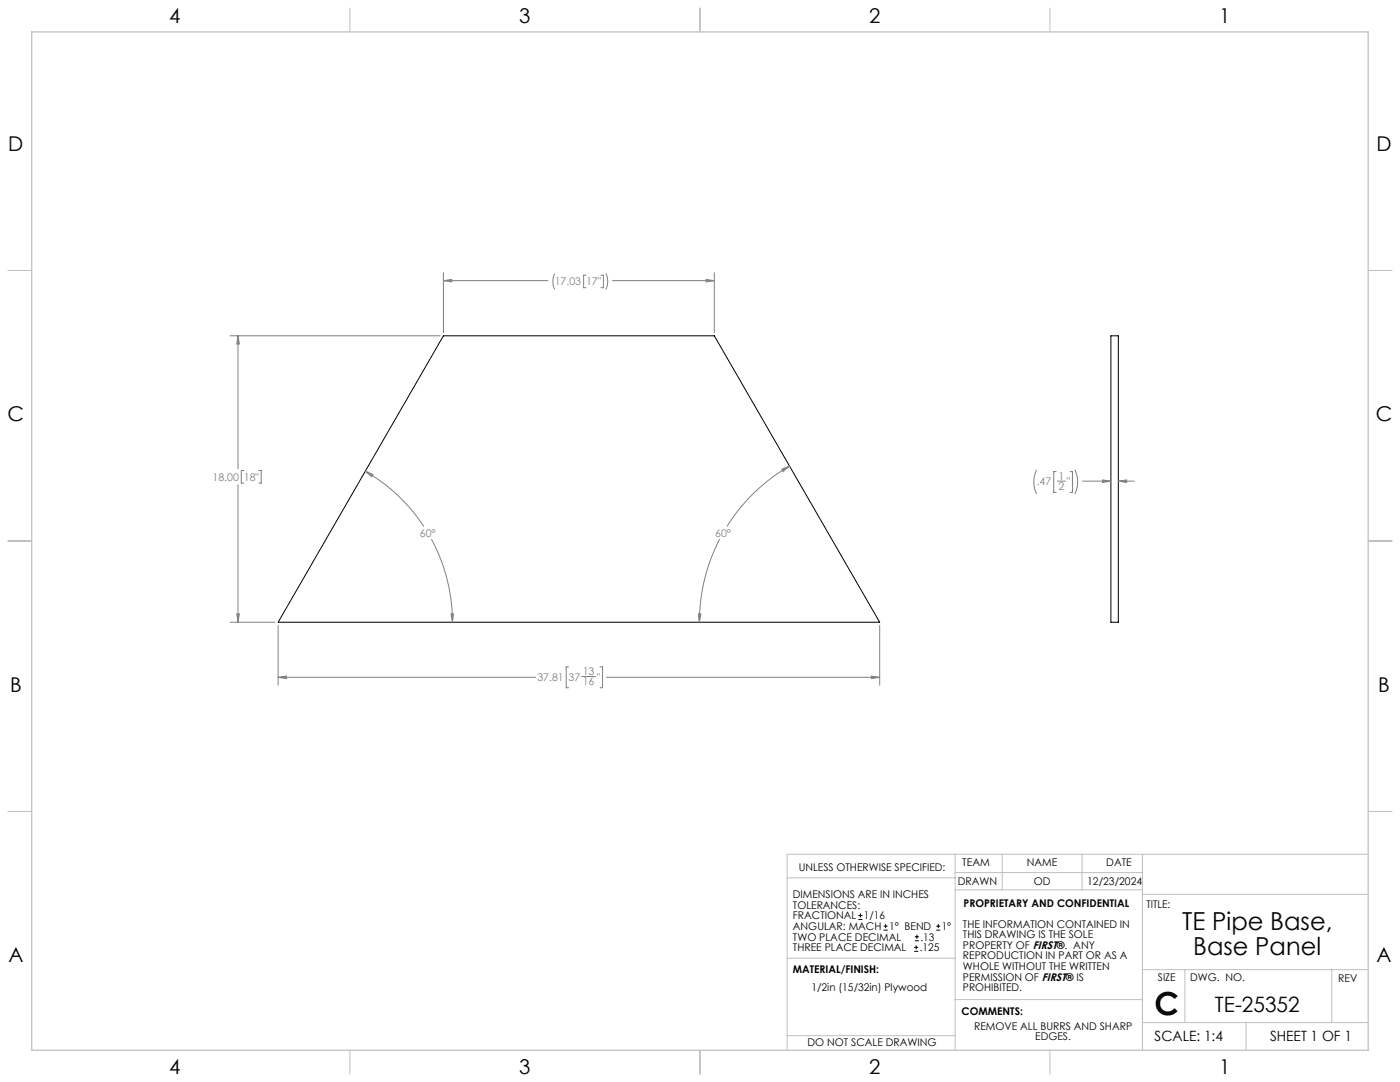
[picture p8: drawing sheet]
<svg xmlns="http://www.w3.org/2000/svg" width="559mm" height="432mm" viewBox="0 0 559 432" stroke-linecap="round" stroke-linejoin="round" font-family="sans-serif">
<g fill="none" stroke="#c0c0c0" stroke-width=".4">
<path d="M139.7 3.2v9.5M279.4 3.2v9.5M419.1 3.2v9.5M3.1 107.9h9.6M546.1 107.9h9.5M3.1 215.9h9.6M546.1 215.9h9.5M3.1 323.8h9.6M546.1 323.8h9.5M314.2 350.3h67M381.2 340.9v78.2M381.2 355.1h74.8"/>
<path d="M381.2 348.2h74.8M400 340.9v14.2M431.9 340.9v14.2M456 340.9v78.2M456 356.9h90.1M546.1 340.9h-231.9v78.2M314.2 382.4h67.2M381.2 398.9h74.8M456 387h90.1M472.9 387v21.1M531.6 387v21.1M139.7 419.1v9.6"/>
<path d="M279.4 419.1v9.6M314.2 413.3h67M419.1 419.1v9.6M456 408.1h90.1M497.4 408.1v11"/>
</g>
<path d="M12.7 12.7h533.4v406.4h-533.4z" fill="none" stroke="#c0c0c0" stroke-width=".5"/>
<path d="M177 134h108.1l66 114.3h-240.1zM443.4 134h3v114.3h-3z" fill="none" stroke="#000" stroke-width=".4"/>
<g fill="none" stroke="#808080" stroke-width=".4">
<path d="M177 108.8v24M177 112h41.7M177 112l3.3-.5v1zM221.4 109.1a7.2 7.2 0 0 0 0 6.4M233.9 109.8h-1v5h1M239.9 109.8h.9v5h-.9M241.8 109.1a7.2 7.2 0 0 1 0 6.4M244.5 112h40.6M281.8 111.5l3.3 .5-3.3 .5zM285.1 108.8v24M91.8 134h83.9M95 134v53.1"/>
<path d="M95 134l.5 3.3h-1zM95 193.5v54.8M97.3 187.8h-1v5h1M103.3 187.8h.9v5h-.9M145.8 188l3.1 1.3-.6 .9zM145.8 188a70.1 70.1 0 0 1 23.4 22.1M312.1 187.3l3-1.3-2.5 2.1zM315.1 186a72.2 72.2 0 0 0-25 24.1M413.8 187.5a10.7 10.7 0 0 0 0 9.6M421.6 188.2h-1v8.3h1M422 192h3.3M427.1 188.2h1v8.3h-1"/>
<path d="M429 187.5a10.7 10.7 0 0 1 0 9.6M432.1 192h11.3M440.1 191.5l3.3 .5-3.3 .5zM446.4 192h6.3M446.4 192l3.3-.5v1zM172.2 215.2a69.8 69.8 0 0 1 8.4 33.1M287.2 215.2a71.9 71.9 0 0 0-8 33.1M91.8 248.3h17.9M94.5 245h1l-.5 3.3zM111 249.6v23.9M180 245h1l-.4 3.3zM278.7 245h1.1l-.6 3.3z"/>
<path d="M351.1 249.6v23.9M111 270.3h102.8M111 270.3l3.3-.5v1zM226.9 266.1h-.9v8.4h.9M232.1 270h5.6M239.5 266.1h1v8.4h-1M242.1 270.3h109M347.8 269.8l3.3 .5-3.3 .5z"/>
</g>
<path d="M111 270.3l3.3-.5v1zM347.8 269.8l3.3 .5-3.3 .5zM94.5 245h1l-.5 3.3zM95 134l.5 3.3h-1zM180 245h1l-.4 3.3zM145.8 188l3.1 1.3-.6 .9zM312.1 187.3l3-1.3-2.5 2.1zM278.7 245h1.1l-.6 3.3zM281.8 111.5l3.3 .5-3.3 .5zM177 112l3.3-.5v1zM440.1 191.5l3.3 .5-3.3 .5zM446.4 192l3.3-.5v1z" fill="#808080"/>
<g fill="none" stroke="#000" stroke-width=".4">
<path d="M342.6 367h1.6M342.6 365.4h1.6M343.4 364.6v1.5M352.7 371.2h1.6M352.7 369.6h1.6M353.5 368.8v1.6M364.9 379.7h1.6M364.9 378.1h1.6M365.2 375.4h1.6M365.2 373.8h1.6M365.7 377.3v1.5M366 373v1.6"/>
<path d="M373.7 371.2h1.6M373.7 369.6h1.6M374.5 368.8v1.6"/>
</g>
<text font-size="12.7" x="460.9" y="405.2">C</text>
<g font-size="9.9">
<text x="471.9" y="371.2">TE Pipe Base,</text>
<text x="476.3" y="381.1">Base Panel</text>
</g>
<text font-size="8.5" x="484.9" y="404">TE-25352</text>
<g font-size="8.1">
<text x="67.6" y="9.3">4</text>
<text x="207.3" y="9.3">3</text>
<text x="347" y="9.3">2</text>
<text x="486.7" y="9.3">1</text>
<text x="3.3" y="60.1">D</text>
<text x="549.4" y="60.1">D</text>
<text x="3" y="168">C</text>
<text x="549.1" y="168">C</text>
<text x="4" y="276">B</text>
<text x="550.1" y="276">B</text>
<text x="3.3" y="383.9">A</text>
<text x="549.4" y="383.9">A</text>
<text x="67.6" y="428.4">4</text>
<text x="207.3" y="428.4">3</text>
<text x="347" y="428.4">2</text>
<text x="486.7" y="428.4">1</text>
</g>
<g font-size="5.6">
<text x="460.9" y="415.2">SCALE: 1:4</text>
<text x="507" y="415.2">SHEET 1 OF 1</text>
</g>
<g font-size="4.2" fill="#808080">
<text x="221.4" y="113.9">17.03</text>
<text x="233.9" y="113.9">17&quot;</text>
<text x="84.8" y="191.9">18.00</text>
<text x="97.3" y="191.9">18&quot;</text>
<text x="422.5" y="191.4">1</text>
<text x="413.8" y="193.7">.47</text>
<text x="422.5" y="195.6">2</text>
<text x="425.8" y="193.7">&quot;</text>
<text x="167.6" y="214.2">60°</text>
<text x="285.5" y="214.2">60°</text>
<text x="232.6" y="269.3">13</text>
<text x="214.5" y="271.6">37.81</text>
<text x="227" y="271.6">37</text>
<text x="232.6" y="273.5">16</text>
<text x="238.2" y="271.6">&quot;</text>
</g>
<g font-size="4.2">
<text x="318.8" y="347.7">UNLESS OTHERWISE SPECIFIED:</text>
<text x="384.1" y="345.5">TEAM</text>
<text x="409.9" y="345.7">NAME</text>
<text x="441.6" y="345.7">DATE</text>
<text x="382.3" y="353.3">DRAWN</text>
<text x="412.6" y="353.3">OD</text>
<text x="433.9" y="353.3">12/23/2024</text>
<text x="316.5" y="358.5">DIMENSIONS ARE IN INCHES</text>
<text x="316.5" y="362.7">TOLERANCES:</text>
<text x="384.6" y="361.9">PROPRIETARY AND CONFIDENTIAL</text>
<text x="457.6" y="362.3">TITLE:</text>
<text x="316.5" y="371.2">ANGULAR: MACH</text>
<text x="316.5" y="366.9">FRACTIONAL</text>
<text x="344.8" y="366.9">1/16</text>
<text x="354.9" y="371.2">1° BEND</text>
<text x="375.9" y="371.2">1°</text>
<text x="384.4" y="370.2">THE INFORMATION CONTAINED IN</text>
<text x="316.5" y="375.4">TWO PLACE DECIMAL</text>
<text x="367.4" y="375.4">.13</text>
<text x="384.4" y="374.4">THIS DRAWING IS THE SOLE</text>
<text x="316.5" y="379.6">THREE PLACE DECIMAL</text>
<text x="367.1" y="379.6">.125</text>
<text x="384.4" y="378.6">PROPERTY OF FIRST®. ANY</text>
<text x="384.4" y="382.9">REPRODUCTION IN PART OR AS A</text>
<text x="316.5" y="388.4">MATERIAL/FINISH:</text>
<text x="384.4" y="387.1">WHOLE WITHOUT THE WRITTEN</text>
<text x="323.9" y="395.6">1/2in (15/32in) Plywood</text>
<text x="384.4" y="391.3">PERMISSION OF FIRST® IS</text>
<text x="384.4" y="395.6">PROHIBITED.</text>
<text x="462.2" y="391.3">SIZE</text>
<text x="475.1" y="391.3">DWG. NO.</text>
<text x="534.1" y="391.8">REV</text>
<text x="383.8" y="405.1">COMMENTS:</text>
<text x="388.8" y="410.9">REMOVE ALL BURRS AND SHARP</text>
<text x="322.3" y="417.6">DO NOT SCALE DRAWING</text>
<text x="413.2" y="415.2">EDGES.</text>
</g>
</svg>
